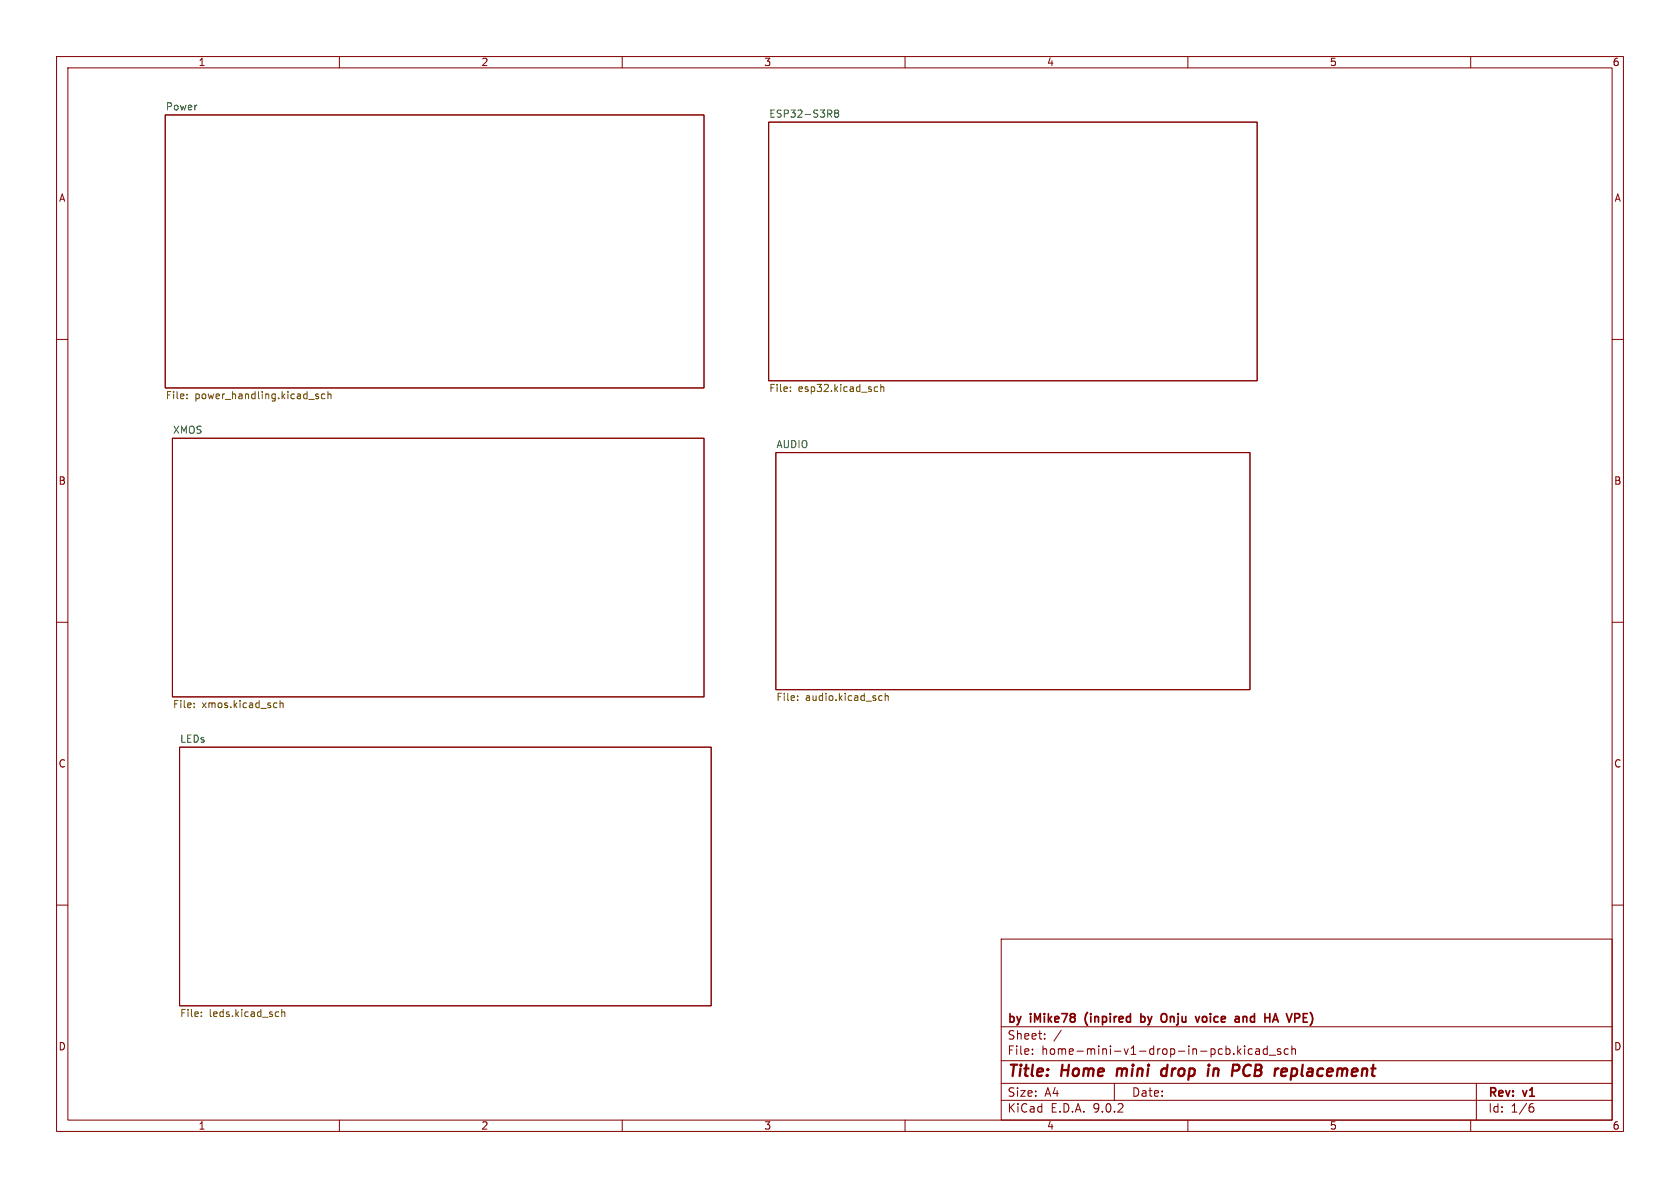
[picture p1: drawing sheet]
<svg xmlns="http://www.w3.org/2000/svg" width="297mm" height="210mm" viewBox="0 0 297 210" stroke-linecap="round" stroke-linejoin="round" font-family="sans-serif">
<g fill="none" stroke="#840000" stroke-width=".18">
<path d="M10 10h277v190h-277zM12 12h273v186h-273zM60 10v2M110 10v2M160 10v2M210 10v2M260 10v2M29.2 20.3h95.3v48.3h-95.3zM135.9 21.6h86.3v45.7h-86.3zM10 60h2M30.5 77.5h94v45.7h-94zM285 60h2"/>
<path d="M137.2 80h83.8v41.9h-83.8zM10 110h2M285 110h2M31.7 132.1h94v45.7h-94zM10 160h2M177 166h108v32h-108zM285 160h2M60 198v2M110 198v2M160 198v2M177 194.5h108M177 191.5h108"/>
<path d="M177 187.5h108M177 181.5h108M182.5 186.3v.1M182.5 185.5v.1M184.7 183.6v.1M184.7 182.8v.1M187.6 182.1l-1.3 2M197 191.5v3M210 198v2M218.8 184.9v1.5M219 185.8l.4 .6M219.4 185.4l-.6 .6"/>
<path d="M220 184.9v.1M220 185.4v1M221.4 185.5l-.4-.1-.3 .3v.4l.1 .2h.6M222 185.5h.6l.1 .9M222.7 185.8h-.5a.29 .29 0 0 0-.2 .3 .29 .29 0 0 0 .2 .3l.5-.1M224 185.5l-.4-.1-.3 .3v.4l.2 .2h.5M224 184.9v1.5M224.4 186.5h1.1M226.4 185.5l-.4-.1-.2 .2 .1 .2 .5 .2v.3h-.6M227.7 185.5l-.4-.1-.3 .3v.4l.2 .2h.5M228.4 185.5l.2-.1 .4 .1v.9M228.4 184.9v1.5"/>
<path d="M260 198v2M261 191.5v6.5M270.6 195.7h.4l.2 .3-.1 .5-.5 .1M271 195.1l-.4 .1"/>
</g>
<path d="M197.6 188.9l-.2 1.3M206.3 189a.66 .66 0 0 0-1 .3v.5l.1 .3 .2 .1 .6-.1M206.4 188.2l-.2 2M214.6 188.9l-.2 1.3M215.2 188.9l-.6 .2M220.3 188.3a1.11 1.11 0 0 0 0 1.9M228.3 190.1l.5 .1M228.4 188.9l-.2 2M228.6 188.9l-.2 .1" fill="none" stroke="#840000" stroke-width=".4"/>
<path d="M201.7 179.2v1.5M201.7 179.8l.4-.1 .2 .1M206.1 179.3a1.07 1.07 0 0 1 0 1.3M213.3 179.8l-.5-.1-.2 .3v.4l.1 .2 .4 .1 .2-.2M219.8 179.8h.5l.1 .9M225.5 179.2l.5 1.5M230.4 179.2h.7M202.3 180.5l-.2 .2-.4-.1M225.1 180.3h.7M230.4 180.7h.7" fill="none" stroke="#840000" stroke-width=".3"/>
<g fill="none" stroke="#725600" stroke-width=".18">
<path d="M33.1 70.4v.1M33.1 69.7v.1M56.3 69.7l-.3-.1-.2 .2 .1 .2 .4 .1v.3h-.5M57.4 69.7l-.3-.1-.3 .3 .1 .5h.5M58 69.8l.2-.2 .3 .1v.8M58 69.2v1.3M139.7 69.1v.1M139.7 68.4v.2M154.7 69.2h.5M154.7 68.4h.5M155.7 68.5l.2-.1h.3v.8M155.7 67.9v1.3"/>
<path d="M34.3 125v.1M34.3 124.3v.1M48.6 124.3h.4M49 125l-.4 .1M49.5 124.4l.2-.1h.3l.1 .8M49.5 123.8v1.3M141 123.7v.1M141 123v.2M155.5 123.8h.4M155.5 123h.4M156.5 123.1l.2-.1h.3v.8M156.5 122.6v1.2"/>
<path d="M35.6 179.6v.1M35.6 178.9v.1M48.9 178.9h.4M49.3 179.6l-.4 .1M49.8 179l.2-.1h.3l.1 .8M49.8 178.4v1.3"/>
</g>
<path d="M146.9 19.5l.2 .2-.2 .3M147.8 20l-.3-.3 .3-.3h.2l.3 .3-.3 .3M147.8 20l-.3 .2 .1 .4 .2 .1h.3l.2-.2v-.3l-.3-.2M147.8 20h.2M146.6 20.1l.5 .6" fill="none" stroke="#006464" stroke-width=".18"/>
<g font-size="2.8" fill="#840000">
<text x="178" y="190.9">Title:</text>
<text x="187.7" y="190.9">Home</text>
<text x="198.3" y="190.9">mini</text>
<text x="207" y="190.9">drop</text>
<text x="216" y="190.9">in</text>
<text x="221" y="190.9">PCB</text>
<text x="229.4" y="190.9">replacement</text>
</g>
<g font-size="2.1" fill="#840000">
<text x="178" y="184">Sheet:</text>
<text x="178" y="181.2">by</text>
<text x="182.2" y="181.2">iMike78</text>
<text x="192.5" y="181.2">(inpired</text>
<text x="202.9" y="181.2">by</text>
<text x="207.2" y="181.2">Onju</text>
<text x="213.9" y="181.2">voice</text>
<text x="221.5" y="181.2">and</text>
<text x="227.3" y="181.2">HA</text>
<text x="231.9" y="181.2">VPE)</text>
<text x="178" y="186.7">File:</text>
<text x="184.1" y="186.7">home-mini-v1-drop-in-pcb.kicad_sch</text>
<text x="178" y="196.9">KiCad</text>
<text x="178" y="194.1">Size:</text>
<text x="184.7" y="194.1">A4</text>
<text x="185.7" y="196.9">E.D.A.</text>
<text x="193.3" y="196.9">9.0.2</text>
<text x="200" y="194.1">Date:</text>
<text x="263" y="194.3">Rev:</text>
<text x="263" y="196.9">Id:</text>
<text x="267.1" y="196.9">1/6</text>
<text x="269.4" y="194.3">v1</text>
</g>
<g font-size="1.8" fill="#840000">
<text x="35" y="11.9">1</text>
<text x="85" y="11.9">2</text>
<text x="135" y="11.9">3</text>
<text x="185" y="11.9">4</text>
<text x="235" y="11.9">5</text>
<text x="285" y="11.9">6</text>
<text x="10.3" y="35.9">A</text>
<text x="285.3" y="35.9">A</text>
<text x="10.3" y="85.9">B</text>
<text x="285.3" y="85.9">B</text>
<text x="10.3" y="135.9">C</text>
<text x="285.3" y="135.9">C</text>
<text x="10.3" y="185.9">D</text>
<text x="285.3" y="185.9">D</text>
<text x="35" y="199.9">1</text>
<text x="85" y="199.9">2</text>
<text x="135" y="199.9">3</text>
<text x="185" y="199.9">4</text>
<text x="235" y="199.9">5</text>
<text x="285" y="199.9">6</text>
</g>
<g font-size="1.8" fill="#006464">
<text x="29.2" y="19.6">Power</text>
<text x="135.9" y="20.9">ESP32-S3R8</text>
<text x="30.5" y="76.8">XMOS</text>
<text x="137.2" y="79.3">AUDIO</text>
<text x="31.7" y="131.4">LEDs</text>
</g>
<g font-size="1.8" fill="#725600">
<text x="29.2" y="70.9">File:</text>
<text x="34.4" y="70.9">power_handling.kicad_sch</text>
<text x="135.9" y="69.6">File:</text>
<text x="141.1" y="69.6">esp32.kicad_sch</text>
<text x="30.5" y="125.5">File:</text>
<text x="35.7" y="125.5">xmos.kicad_sch</text>
<text x="137.2" y="124.2">File:</text>
<text x="142.4" y="124.2">audio.kicad_sch</text>
<text x="31.7" y="180.1">File:</text>
<text x="37" y="180.1">leds.kicad_sch</text>
</g>
</svg>
